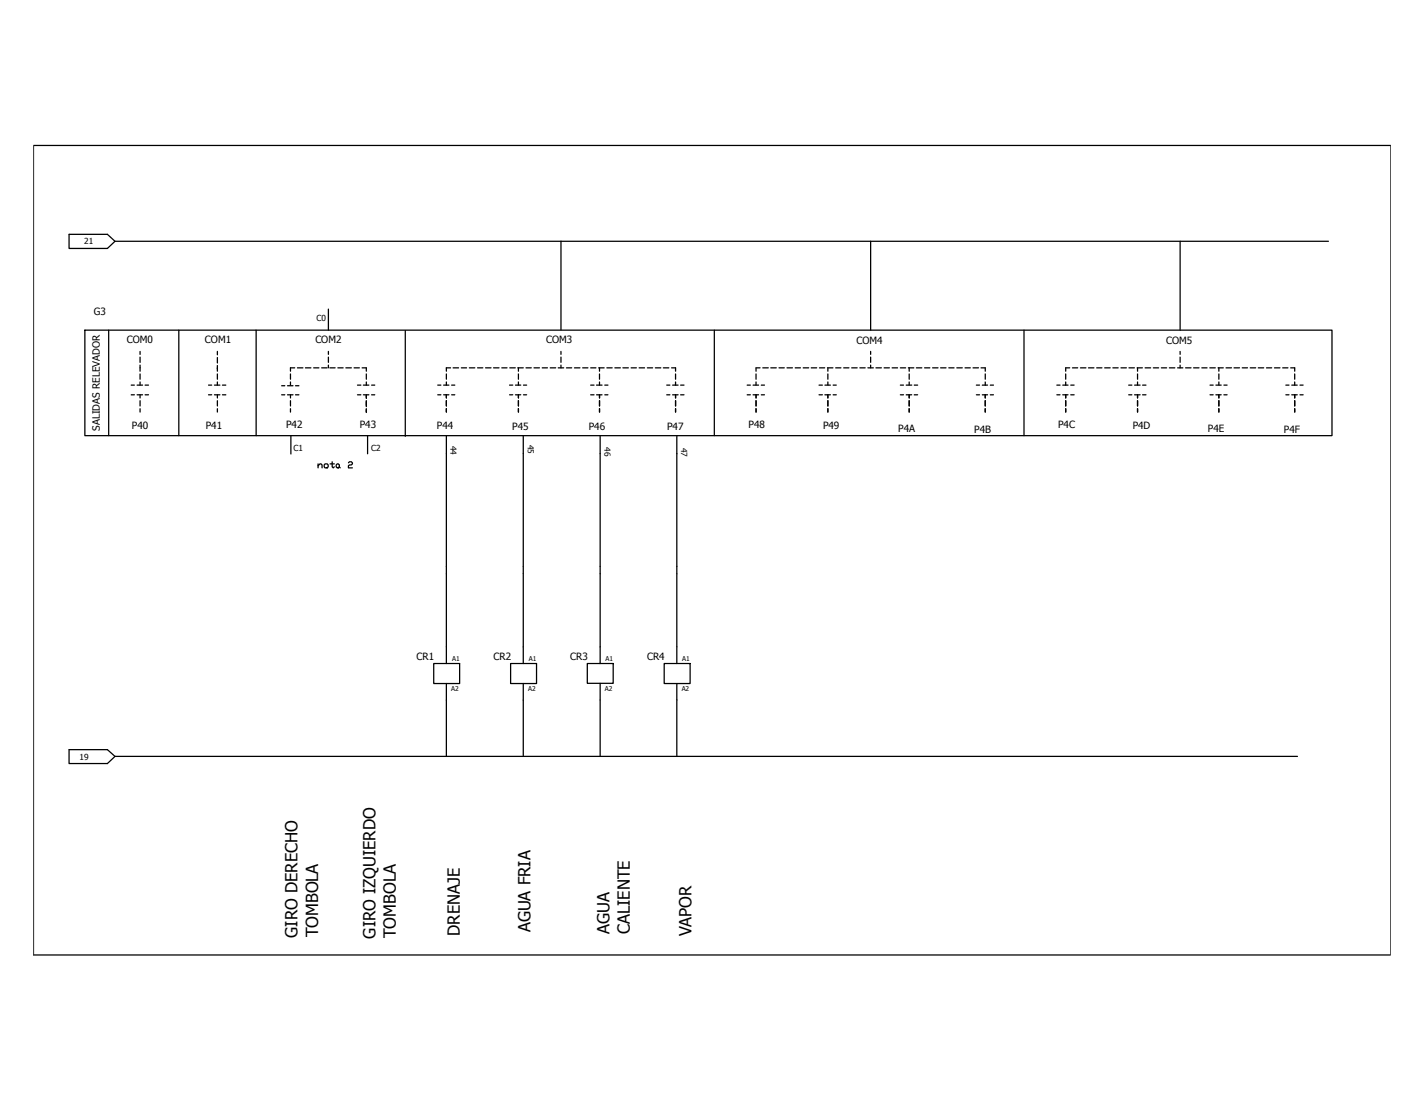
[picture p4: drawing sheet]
<svg xmlns="http://www.w3.org/2000/svg" width="279mm" height="216mm" viewBox="0 0 279 216" stroke-linecap="round" stroke-linejoin="round" font-family="sans-serif">
<g fill="none" stroke="#000" stroke-width=".25">
<path d="M6.6 28.6h266.3v158.8h-266.3zM13.6 46h7.5l1.5 1.4-1.5 1.4h-7.5zM22.6 47.4h238M110.1 47.4v17.4M170.8 47.4v17.4M231.5 47.4v17.4M16.7 64.8h244.6v20.7h-244.6zM21.3 64.8v20.7M25.7 77.5h.7M25.7 75.6h.7M26.9 77.5h1.1M26.9 75.6h1.1"/>
<path d="M27.5 69v.6M27.5 70.1v1M27.5 71.7v1.2M27.5 73.4v1M27.5 75v.6M27.5 77.5v.6M27.5 78.6v1.1M28.5 77.5h.6M28.5 75.6h.6M35.1 64.8v20.7M40.9 77.5h.6M40.9 75.6h.6"/>
<path d="M42.1 77.5h1M42.1 75.6h1M42.7 69v.6M42.7 70.2v1M42.7 71.7v1.2M42.7 73.4v1M42.7 75v.6M42.7 77.5v.6M42.7 78.6v1.1M43.6 77.5h.7M43.6 75.6h.7M50.3 64.8v20.7"/>
<path d="M55.3 77.5h.6M55.3 75.7h.6M56.4 77.5h1.1M56.4 75.7h1.1M57 73.4v1M57 75v.6M57 77.5v.6M57 78.6v1.1M57.8 72.2h-.8v.7M58 77.5h.6M58 75.7h.6M58.4 72.2h1"/>
<path d="M59.9 72.2h1.1M61.5 72.2h1.1M63.1 72.2h1.1M64.4 60.7v4.1M64.4 69v.6M64.4 70.1v1M64.4 71.7v.5M64.7 72.2h1.1M66.3 72.2h1M67.9 72.2h1M69.5 72.2h1M70.1 77.5h.7"/>
<path d="M70.1 75.6h.7M71 72.2h.9v.7M71.3 77.5h1.1M71.3 75.6h1.1M71.9 73.4v1M71.9 75v.6M71.9 77.5v.7M71.9 78.6v1.2M72.9 77.5h.6M72.9 75.6h.6M79.5 64.9v20.7M85.9 77.5h.6"/>
<path d="M85.9 75.6h.6M87 77.5h1.1M87 75.6h1.1M87.6 73.4v1M87.6 75v.6M87.6 77.5v.6M87.6 78.6v1.1M88.4 72.2h-.8v.7M88.6 77.5h.6M88.6 75.6h.6M88.9 72.2h1.1M90.5 72.2h1"/>
<path d="M92.1 72.2h1.1M93.7 72.2h1M95.3 72.2h1M96.8 72.2h1.1M98.5 72.2h1M100 77.5h.6M100 75.6h.6M100 72.2h1.1M101.1 77.5h1.1M101.1 75.6h1.1M101.6 72.2h1.1M101.7 72.2v.7"/>
<path d="M101.7 73.4v1M101.7 75v.6M101.7 77.5v.6M101.7 78.6v1.1M102.7 77.5h.6M102.7 75.6h.6M103.2 72.2h1M104.8 72.2h1M106.4 72.2h1M108 72.2h1M109.5 72.2h1.1M110.1 69v.6"/>
<path d="M110.1 70.1v1M110.1 71.7v.5M111.1 72.2h1.1M112.7 72.2h1.1M114.3 72.2h1.1M115.9 72.2h1M115.9 77.5h.7M115.9 75.6h.7M117.1 77.5h1M117.1 75.6h1M117.5 72.2h1M117.6 72.2v.7"/>
<path d="M117.6 73.4v1M117.6 75v.6M117.6 77.5v.6M117.6 78.6v1.1M118.7 77.5h.6M118.7 75.6h.6M119.1 72.2h1M120.6 72.2h1.1M122.2 72.2h1.1M123.8 72.2h1.1M125.4 72.2h1.1M127 72.2h1"/>
<path d="M128.6 72.2h1.1M130.2 72.2h1M130.8 77.5h.6M130.8 75.6h.6M131.8 72.2h.8v.7M132 77.5h1M132 75.6h1M132.6 73.4v1M132.6 75v.6M132.6 77.5v.6M132.6 78.6v1.1M133.5 77.5h.7"/>
<path d="M133.5 75.6h.7M140.2 64.8v20.7M146.6 77.5h.6M146.6 75.6h.6M147.8 77.5h1M147.8 75.6h1M148.3 73.4v1M148.3 75v.6M148.3 77.5v.6M148.3 78.6v1.1M149.1 72.2h-.8v.7M149.4 77.5h.6"/>
<path d="M149.4 75.6h.6M149.7 72.2h1M151.2 72.2h1.1M152.8 72.2h1.1M154.4 72.2h1.1M156 72.2h1.1M157.6 72.2h1.1M159.2 72.2h1M160.7 77.5h.7M160.7 75.6h.7M160.8 72.2h1M161.9 77.5h1"/>
<path d="M161.9 75.6h1M162.4 72.2h1M162.4 72.2v.7M162.4 73.4v1M162.4 75v.6M162.4 77.5v.6M162.4 78.6v1.1M163.5 77.5h.6M163.5 75.6h.6M164 72.2h1M165.5 72.2h1.1M167.1 72.2h1.1"/>
<path d="M168.7 72.2h1.1M170.3 72.2h1.1M170.8 69v.6M170.8 70.1v1M170.8 71.7v.5M171.9 72.2h1M173.5 72.2h1M175 72.2h1.1M176.7 72.2h1M176.7 77.5h.6M176.7 75.6h.6M177.8 77.5h1.1"/>
<path d="M177.8 75.6h1.1M178.2 72.2h1.1M178.4 72.2v.7M178.4 73.4v1M178.4 75v.6M178.4 77.5v.6M178.4 78.6v1.1M179.4 77.5h.6M179.4 75.6h.6M179.8 72.2h1.1M181.4 72.2h1M183 72.2h1.1"/>
<path d="M184.5 72.2h1.1M186.2 72.2h1M187.7 72.2h1.1M189.3 72.2h1.1M190.9 72.2h1.1M191.6 77.5h.6M191.6 75.6h.6M192.5 72.2h.8v.7M192.7 77.5h1.1M192.7 75.6h1.1M193.3 73.4v1M193.3 75v.6"/>
<path d="M193.3 77.5v.6M193.3 78.6v1.1M194.3 77.5h.6M194.3 75.6h.6M200.9 64.8v20.7M207.4 77.5h.6M207.4 75.6h.6M208.5 77.5h1.1M208.5 75.6h1.1M209.1 73.4v1M209.1 75v.6M209.1 77.5v.6"/>
<path d="M209.1 78.6v1.1M209.9 72.2h-.8v.7M210.1 77.5h.7M210.1 75.6h.7M210.4 72.2h1.1M212 72.2h1.1M213.6 72.2h1M215.2 72.2h1M216.7 72.2h1.1M218.4 72.2h1M219.9 72.2h1.1M221.5 77.5h.6"/>
<path d="M221.5 75.6h.6M221.5 72.2h1.1M222.6 77.5h1.1M222.6 75.6h1.1M223.1 72.2h1M223.2 72.2v.7M223.2 73.4v1M223.2 75v.6M223.2 77.5v.6M223.2 78.6v1.1M224.2 77.5h.6M224.2 75.6h.6"/>
<path d="M224.7 72.2h1.1M226.3 72.2h1M227.9 72.2h1M229.4 72.2h1.1M231 72.2h1.1M231.5 69v.6M231.5 70.1v1M231.5 71.7v.5M232.6 72.2h1.1M234.2 72.2h1.1M235.8 72.2h1M237.4 72.2h1"/>
<path d="M237.4 77.5h.6M237.4 75.6h.6M238.6 77.5h1M238.6 75.6h1M239 72.2h1M239.1 72.2v.7M239.1 73.4v1M239.1 75v.6M239.1 77.5v.6M239.1 78.6v1.1M240.1 77.5h.7M240.1 75.6h.7"/>
<path d="M240.6 72.2h1M242.1 72.2h1.1M243.7 72.2h1.1M245.3 72.2h1.1M246.9 72.2h1.1M248.5 72.2h1M250.1 72.2h1M251.7 72.2h1M252.3 77.5h.6M252.3 75.6h.6M253.2 72.2h.8v.7M253.5 77.5h1"/>
<path d="M253.5 75.6h1M254 73.4v1M254 75v.6M254 77.5v.6M254 78.6v1.1M255.1 77.5h.6M255.1 75.6h.6M27.5 80.2v.7M42.7 80.2v.7M57 80.2v.7M57.1 85.5v3.6M62.4 91.4l.4-.4h.2l.2 .3v.5"/>
<path d="M62.4 91v.8M63.8 91h.4l.2 .3v.3l-.2 .2h-.4l-.2-.2v-.3zM64.8 91h.8M65.2 90.6v1l.2 .2 .2-.2M66 91.3l.4-.3 .2 .3v.3l-.4 .2-.2-.2zM66.6 91.6l.1 .2M68.4 90.8l.2-.2h.3l.2 .2-.2 .5h-.3l-.2 .1v.4h.7M71.9 80.2v.8M72.1 85.5v3.6M87.6 80.2v.7M87.6 85.5v44.7M101.7 80.2v.7"/>
<path d="M102.7 85.5v44.7M117.6 80.2v.7M117.8 85.5v44.7M132.6 80.2v.7M132.8 85.5v44.7M148.3 80.2v.7M162.4 80.2v.7M178.4 80.2v.7M193.3 80.2v.7M209.1 80.2v.7M223.2 80.2v.7M239.1 80.2v.7"/>
<path d="M254 80.2v.7M85.1 130.2h5.1v4h-5.1zM87.6 134.2v14.3M100.2 130.2h5.1v4h-5.1zM102.7 134.2v14.3M115.2 130.2h5.1v3.9h-5.1zM117.8 134.1v14.4M130.3 130.2h5.1v4h-5.1zM132.8 134.2v14.3M13.6 147.1h7.5l1.5 1.4-1.5 1.4h-7.5zM22.6 148.5h232"/>
</g>
<g font-size="3.3">
<text x="58.4" y="184" transform="rotate(-90 58.4 184)">GIRO DERECHO</text>
<text x="62.4" y="184" transform="rotate(-90 62.4 184)">TOMBOLA</text>
<text x="73.7" y="184.2" transform="rotate(-90 73.7 184.2)">GIRO IZQUIERDO</text>
<text x="77.7" y="184.1" transform="rotate(-90 77.7 184.1)">TOMBOLA</text>
<text x="90.2" y="183.7" transform="rotate(-90 90.2 183.7)">DRENAJE</text>
<text x="104.1" y="183" transform="rotate(-90 104.1 183)">AGUA FRIA</text>
<text x="119.6" y="183.3" transform="rotate(-90 119.6 183.3)">AGUA</text>
<text x="123.6" y="183.3" transform="rotate(-90 123.6 183.3)">CALIENTE</text>
<text x="135.7" y="183.7" transform="rotate(-90 135.7 183.7)">VAPOR</text>
</g>
<g font-size="2">
<text x="18.4" y="61.8">G3</text>
<text x="24.9" y="67.2">COM0</text>
<text x="40.2" y="67.3">COM1</text>
<text x="61.9" y="67.2">COM2</text>
<text x="107.2" y="67.3">COM3</text>
<text x="168.1" y="67.6">COM4</text>
<text x="228.8" y="67.6">COM5</text>
<text x="70.6" y="84">P43</text>
<text x="19.6" y="84.5" transform="rotate(-90 19.6 84.5)">SALIDAS RELEVADOR</text>
<text x="25.9" y="84.3">P40</text>
<text x="40.4" y="84.1">P41</text>
<text x="56.1" y="84.1">P42</text>
<text x="85.7" y="84.2">P44</text>
<text x="100.5" y="84.5">P45</text>
<text x="115.5" y="84.4">P46</text>
<text x="130.9" y="84.4">P47</text>
<text x="146.9" y="84.1">P48</text>
<text x="161.5" y="84.3">P49</text>
<text x="176.2" y="84.8">P4A</text>
<text x="191.2" y="85">P4B</text>
<text x="207.6" y="84.1">P4C</text>
<text x="222.2" y="84.2">P4D</text>
<text x="237" y="84.8">P4E</text>
<text x="251.9" y="85">P4F</text>
<text x="81.8" y="129.5">CR1</text>
<text x="96.8" y="129.5">CR2</text>
<text x="111.9" y="129.5">CR3</text>
<text x="127" y="129.5">CR4</text>
</g>
<g font-size="1.6">
<text x="16.5" y="47.8">21</text>
<text x="62.1" y="62.9">C0</text>
<text x="57.6" y="88.4">C1</text>
<text x="72.8" y="88.4">C2</text>
<text x="88.4" y="87.5" transform="rotate(90 88.4 87.5)">44</text>
<text x="103.5" y="87.3" transform="rotate(90 103.5 87.3)">45</text>
<text x="118.6" y="87.8" transform="rotate(90 118.6 87.8)">46</text>
<text x="133.7" y="87.9" transform="rotate(90 133.7 87.9)">47</text>
<text x="15.6" y="149.2">19</text>
</g>
<g font-size="1.3">
<text x="88.7" y="129.8">A1</text>
<text x="103.7" y="129.8">A1</text>
<text x="118.8" y="129.8">A1</text>
<text x="133.9" y="129.8">A1</text>
<text x="88.5" y="135.7">A2</text>
<text x="103.6" y="135.7">A2</text>
<text x="118.7" y="135.7">A2</text>
<text x="133.7" y="135.7">A2</text>
</g>
</svg>
